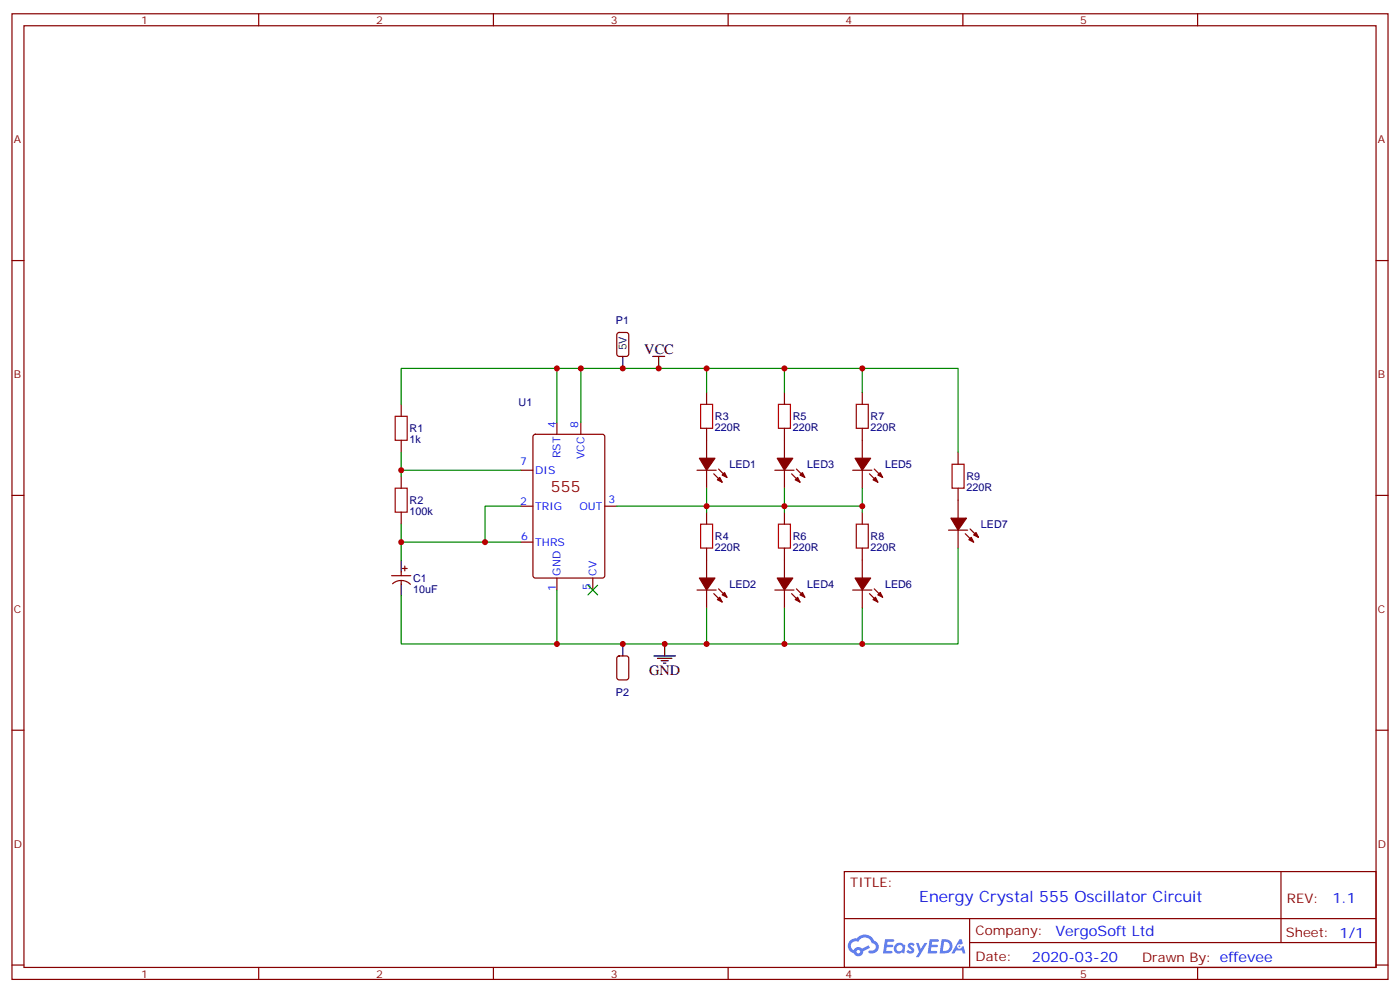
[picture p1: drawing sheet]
<svg xmlns="http://www.w3.org/2000/svg" width="412mm" height="292mm" viewBox="0 0 412 292" stroke-linecap="round" stroke-linejoin="round" font-family="sans-serif">
<g fill="none" stroke="#870000" stroke-width=".35">
<path d="M3.5 4.1h405.4v284.3h-405.4zM7.1 7.6h398.2v277.3h-398.2zM76.2 4.1v3.5M145.3 4.1v3.5M214.5 4.1v3.5M283.6 4.1v3.5M352.8 4.1v3.5M3.5 76.7h3.6M405.3 76.7h3.6M3.5 145.9h3.6M405.3 145.9h3.6M3.5 215h3.6"/>
<path d="M405.3 215h3.6M248.7 256.6h156.6v28.3h-156.6zM377.3 256.7v20.8M248.7 270.5h156.5M285.6 277.5h119.6M285.6 270.5v14.1M3.5 284.2h3.6M76.2 284.9v3.5M145.3 284.9v3.5M214.5 284.9v3.5M283.6 284.9v3.5M352.8 284.9v3.5"/>
<path d="M405.3 284.2h3.6"/>
</g>
<g fill="#5487ff">
<path d="M267.7 277.8a1.22 1.22 0 0 1 1.7 .3l-.4 .6a.47 .47 0 0 0-.3-.4 .47 .47 0 0 0-.5 .1l.1 .3a1.14 1.14 0 0 1 .8 1.7 1.14 1.14 0 0 1-1.9 0l-.2-.2 .5-.5 .7 .4a.29 .29 0 0 0 .3-.2 .29 .29 0 0 0-.2-.4 1.04 1.04 0 0 1-.6-1.7z"/>
<path d="M260.7 276.6h2.4l.3 .2-.2 .5h-1.8l-.1 .9h1.5l.3 .3-.3 .4h-1.6l-.2 1.1 1.7 .1 .2 .3-.2 .3h-2.6z"/>
<path d="M273.8 276.6h2.4l.3 .2-.1 .5h-1.8l-.2 .9h1.6l.3 .3-.4 .4h-1.6l-.1 1.1 1.7 .1 .2 .3-.2 .3h-2.6z"/>
<path d="M282.6 276.6h.7l.3 1.2-.6 .3a.69 .69 0 0 0-1 .3 .69 .69 0 0 0 .4 1 .69 .69 0 0 0 .9-.6l.5-.3 .6 2.2h-.8l-.2-.9h-1.8l-.5 .9h-.8z"/>
<path d="M269.8 277.7h.8l.6 1.8 1.1-1.8h.9l-2.6 4.1h-.8l.9-1.5z"/>
<path d="M277.4 276.6l-.6 4.1h1.3a2.11 2.11 0 0 0 2.5-2.1 2.11 2.11 0 0 0-2.5-2zM278.1 277.3a1.39 1.39 0 0 1 1.7 1.4 1.39 1.39 0 0 1-1.8 1.3h-.3z"/>
<path d="M263.7 278.2a1.54 1.54 0 0 0-.1 2.1 1.54 1.54 0 0 0 2.2 .2l.6 .2 .3-2.3-.2-.2-.4-.1a1.49 1.49 0 0 0-2.4 .1zM264 279.2a.94 .94 0 0 1 1.8 0 .94 .94 0 0 1-1.8 0z"/>
<path d="M250.4 276.9a2.18 2.18 0 0 0 1.1 3.8 1.44 1.44 0 0 0 1.6 .9 1.44 1.44 0 0 0 1.2-1.5l2-1-.5-.7-1.9 .9a1.47 1.47 0 0 0-2.4 .5 1.39 1.39 0 0 1-.7-2 1.39 1.39 0 0 1 2-.4 2.12 2.12 0 0 1 2.2-1.3 2.12 2.12 0 0 1 1.9 1.6 1.14 1.14 0 0 1 1.1 1.5 1.14 1.14 0 0 1-1.7 .7 .43 .43 0 0 0-.5 .3 .43 .43 0 0 0 .4 .5 1.98 1.98 0 0 0 2.5-1.2 1.98 1.98 0 0 0-1.2-2.5 3.1 3.1 0 0 0-5.3-.7l-.9 .1zM252.3 280.2a.55 .55 0 0 1 1.1 0 .55 .55 0 0 1-1.1 0z"/>
<circle cx="282.6" cy="278.7" r=".26"/>
</g>
<path d="M206.4 119.1h3.5v7h-3.5zM229.3 119.1h3.5v7h-3.5zM252.2 119.1h3.6v7h-3.6zM116.4 122.6h3.5v7h-3.5zM280.5 136.7h3.5v7.1h-3.5zM116.4 143.8h3.5v7h-3.5zM206.4 154.3h3.5v7.1h-3.5zM229.3 154.3h3.5v7.1h-3.5zM252.2 154.3h3.6v7.1h-3.6z" fill="none" stroke="#a10000" stroke-width=".35"/>
<g fill="none" stroke="#870000" stroke-width=".35">
<path d="M181.9 98.1l.5-.2h2.1l.7 .4v5.9l-.5 .7-2.3 .1-.7-.5v-5.9zM118.2 119.1v3.5M208.1 115.5v3.6M231.1 115.5v3.6M254 115.5v3.6M118.2 129.6v3.6M153.5 138.5h3.5M157.2 128.1l.5-.2h19.7l.7 .4 .1 41.2-.5 .7h-20l-.7-.4v-41.2zM164 124.4v3.5M171.1 124.4v3.5M205.3 138.5h5.7M208.1 126.1v8.8"/>
<path d="M208.1 138.5v5.3M210.3 139.5l2.4 2.5M211.7 138.1l2.4 2.5M228.2 138.5h5.7M231.1 126.1v8.8M231.1 138.5v5.3M233.2 139.5l2.5 2.5M234.6 138.1l2.5 2.5M251.2 138.5h5.6M254 126.1v8.8M254 138.5v5.3M256.1 139.5l2.5 2.5"/>
<path d="M257.5 138.1l2.5 2.5M282.2 133.2v3.5M118.2 140.2v3.6M118.2 150.8v3.5M153.5 149h3.5M153.5 159.6h3.5M178.2 149h3.5M208.1 150.8v3.5M231.1 150.8v3.5M254 150.8v3.5M279.4 156.1h5.6M282.2 143.8v8.8"/>
<path d="M282.2 156.1v5.3M284.3 157.2l2.5 2.4M285.8 155.8l2.4 2.4M115.4 169.5h5.6M115.6 171.9a3.8 3.8 0 0 1 5.3 .2M118.2 168.5v1M118.2 170.9v1.1M118.5 167.4h1.4M119.2 166.7v1.4M164 170.2v3.5M174.6 170.2v3.5M205.3 173.7h5.7"/>
<path d="M208.1 161.4v8.8M208.1 173.7v5.3M210.3 174.8l2.4 2.5M211.7 173.4l2.4 2.5M228.2 173.7h5.7M231.1 161.4v8.8M231.1 173.7v5.3M233.2 174.8l2.5 2.5M234.6 173.4l2.5 2.5M251.2 173.7h5.6M254 161.4v8.8M254 173.7v5.3"/>
<path d="M256.1 174.8l2.5 2.5M257.5 173.4l2.5 2.5M181.9 193.4l.5-.3h2.1l.7 .5v5.9l-.5 .6-2.3 .1-.7-.5v-5.8z"/>
</g>
<g fill="#870000" stroke="#870000" stroke-width=".35">
<path d="M211.3 141.3l.7-.7 .7 1.4z"/>
<path d="M212.7 139.9l.7-.7 .7 1.4z"/>
<path d="M206 134.9h4.6l-2.5 3.6z"/>
<path d="M211.3 176.6l.7-.7 .7 1.4z"/>
<path d="M212.7 175.2l.7-.8 .7 1.5z"/>
<path d="M206 170.2h4.6l-2.5 3.5z"/>
<path d="M234.2 141.3l.7-.7 .8 1.4z"/>
<path d="M235.7 139.9l.7-.7 .7 1.4z"/>
<path d="M229 134.9h4.5l-2.4 3.6z"/>
<path d="M234.2 176.6l.7-.7 .8 1.4z"/>
<path d="M235.7 175.2l.7-.8 .7 1.5z"/>
<path d="M229 170.2h4.5l-2.4 3.5z"/>
<path d="M257.2 141.3l.7-.7 .7 1.4z"/>
<path d="M258.6 139.9l.7-.7 .7 1.4z"/>
<path d="M251.9 134.9h4.6l-2.5 3.6z"/>
<path d="M257.2 176.6l.7-.7 .7 1.4z"/>
<path d="M259.3 174.4l.7 1.5-1.4-.7z"/>
<path d="M251.9 170.2h4.6l-2.5 3.5z"/>
<path d="M285.4 158.9l.7-.7 .7 1.4z"/>
<path d="M286.8 157.5l.7-.7 .7 1.4z"/>
<path d="M280.1 152.6h4.6l-2.5 3.5z"/>
</g>
<path d="M183.4 105v3.5M192.3 105h3.5M194 105v3.5M118.2 164.9v3.6M118.2 172v3.5M183.4 189.6v3.5M192.6 193.1h6.4M193.7 193.9h4.2M194.7 194.6h2.1M195.4 195.3h.7M195.8 189.6v3.5" fill="none" stroke="#000" stroke-width=".35"/>
<g fill="none" stroke="#008700" stroke-width=".35">
<path d="M164 108.5v15.9M171.1 108.5v15.9M208.1 115.5v-7h-89.9v10.6M208.1 108.5h74.1v24.7M231.1 108.5v7M254 108.5v7M118.2 133.2v7M118.2 138.5h35.3M118.2 154.3v10.6M118.2 159.6h35.3M153.5 149h-10.6v10.6M181.7 149h49.4v1.8"/>
<path d="M208.1 143.8v7M231.1 143.8v5.2h22.9v-5.2M254 149v1.8M118.2 175.5v14.1h89.9v-10.6M164 173.7v15.9M231.1 179v10.6M254 179v10.6M282.2 161.4v28.2h-74.1"/>
</g>
<g fill="#c00">
<circle cx="183.4" cy="189.6" r=".88"/>
<circle cx="254" cy="149" r=".88"/>
<circle cx="254" cy="189.6" r=".88"/>
<circle cx="208.1" cy="189.6" r=".88"/>
<circle cx="254" cy="108.5" r=".88"/>
<circle cx="195.8" cy="189.6" r=".88"/>
<circle cx="194" cy="108.5" r=".88"/>
<circle cx="118.2" cy="159.6" r=".88"/>
<circle cx="164" cy="189.6" r=".88"/>
<circle cx="118.2" cy="138.5" r=".88"/>
<circle cx="164" cy="108.5" r=".88"/>
<circle cx="208.1" cy="149" r=".88"/>
<circle cx="171.1" cy="108.5" r=".88"/>
<circle cx="142.9" cy="159.6" r=".88"/>
<circle cx="208.1" cy="108.5" r=".88"/>
<circle cx="231.1" cy="108.5" r=".88"/>
<circle cx="231.1" cy="149" r=".88"/>
<circle cx="231.1" cy="189.6" r=".88"/>
<circle cx="183.4" cy="108.5" r=".88"/>
</g>
<path d="M173.2 172.3l2.8 2.9zM176 172.3l-2.8 2.9z" fill="#c00" stroke="#008700" stroke-width=".35"/>
<text font-size="4.6" fill="#800" x="162.3" y="144.8">555</text>
<text font-size="4.6" fill="#00f" x="270.8" y="265.7">Energy Crystal 555 Oscillator Circuit</text>
<g font-size="4.2">
<text x="189.8" y="104.2">VCC</text>
<text x="191.2" y="198.8">GND</text>
</g>
<g font-size="4.2" fill="#00f">
<text x="392.5" y="265.9">1.1</text>
<text x="310.9" y="275.5">VergoSoft Ltd</text>
<text x="304" y="283.3">2020-03-20</text>
</g>
<g font-size="3.9" fill="#800">
<text x="250.5" y="261.2">TITLE:</text>
<text x="379.1" y="265.9">REV:</text>
<text x="287.4" y="275.4">Company:</text>
<text x="378.7" y="276">Sheet: 1/1</text>
<text x="287.4" y="283.1">Date:</text>
<text x="336.4" y="283.2">Drawn By: effevee</text>
</g>
<g font-size="3.2" fill="#800">
<text x="41.6" y="7.1">1</text>
<text x="110.8" y="7.1">2</text>
<text x="179.9" y="7.1">3</text>
<text x="249.1" y="7.1">4</text>
<text x="318.2" y="7.1">5</text>
<text x="4.1" y="42.2">A</text>
<text x="405.9" y="42.2">A</text>
<text x="4.1" y="111.3">B</text>
<text x="405.9" y="111.3">B</text>
<text x="4.1" y="180.4">C</text>
<text x="405.9" y="180.4">C</text>
<text x="4.1" y="249.6">D</text>
<text x="405.9" y="249.6">D</text>
<text x="41.6" y="287.9">1</text>
<text x="110.8" y="287.9">2</text>
<text x="179.9" y="287.9">3</text>
<text x="249.1" y="287.9">4</text>
<text x="318.2" y="287.9">5</text>
</g>
<g font-size="3.2" fill="#000080">
<text x="181.4" y="95.5">P1</text>
<text x="152.8" y="119.4">U1</text>
<text x="210.6" y="123.7">R3</text>
<text x="233.5" y="123.7">R5</text>
<text x="256.5" y="123.7">R7</text>
<text x="120.6" y="130.4">1k</text>
<text x="120.6" y="127.3">R1</text>
<text x="210.6" y="126.9">220R</text>
<text x="233.5" y="126.9">220R</text>
<text x="256.5" y="126.9">220R</text>
<text x="214.8" y="137.8">LED1</text>
<text x="237.8" y="137.8">LED3</text>
<text x="260.7" y="137.8">LED5</text>
<text x="284.7" y="141.4">R9</text>
<text x="120.6" y="148.4">R2</text>
<text x="284.7" y="144.6">220R</text>
<text x="120.6" y="151.6">100k</text>
<text x="288.9" y="155.5">LED7</text>
<text x="210.6" y="159">R4</text>
<text x="233.5" y="159">R6</text>
<text x="256.5" y="159">R8</text>
<text x="210.6" y="162.2">220R</text>
<text x="233.5" y="162.2">220R</text>
<text x="256.5" y="162.2">220R</text>
<text x="121.7" y="171.4">C1</text>
<text x="214.8" y="173.1">LED2</text>
<text x="237.8" y="173.1">LED4</text>
<text x="260.7" y="173.1">LED6</text>
<text x="121.7" y="174.5">10uF</text>
<text x="181.4" y="204.9">P2</text>
</g>
<text font-size="3.2" x="184.5" y="103.2" transform="rotate(-90 184.5 103.2)">5V</text>
<g font-size="3.2" fill="#00f">
<text x="163.7" y="126.1" transform="rotate(-90 163.7 126.1)">4</text>
<text x="170.3" y="126" transform="rotate(-90 170.3 126)">8</text>
<text x="153.2" y="137.1">7</text>
<text x="165.1" y="134.9" transform="rotate(-90 165.1 134.9)">RST</text>
<text x="172.2" y="135.2" transform="rotate(-90 172.2 135.2)">VCC</text>
<text x="157.7" y="139.5">DIS</text>
<text x="153.2" y="148.7">2</text>
<text x="179.2" y="148">3</text>
<text x="157.7" y="150.1">TRIG</text>
<text x="170.7" y="150.1">OUT</text>
<text x="153.6" y="158.9">6</text>
<text x="157.7" y="160.7">THRS</text>
<text x="163.7" y="174" transform="rotate(-90 163.7 174)">1</text>
<text x="165.1" y="169.5" transform="rotate(-90 165.1 169.5)">GND</text>
<text x="173.9" y="173.6" transform="rotate(-90 173.9 173.6)">5</text>
<text x="175.7" y="169.5" transform="rotate(-90 175.7 169.5)">CV</text>
</g>
</svg>
